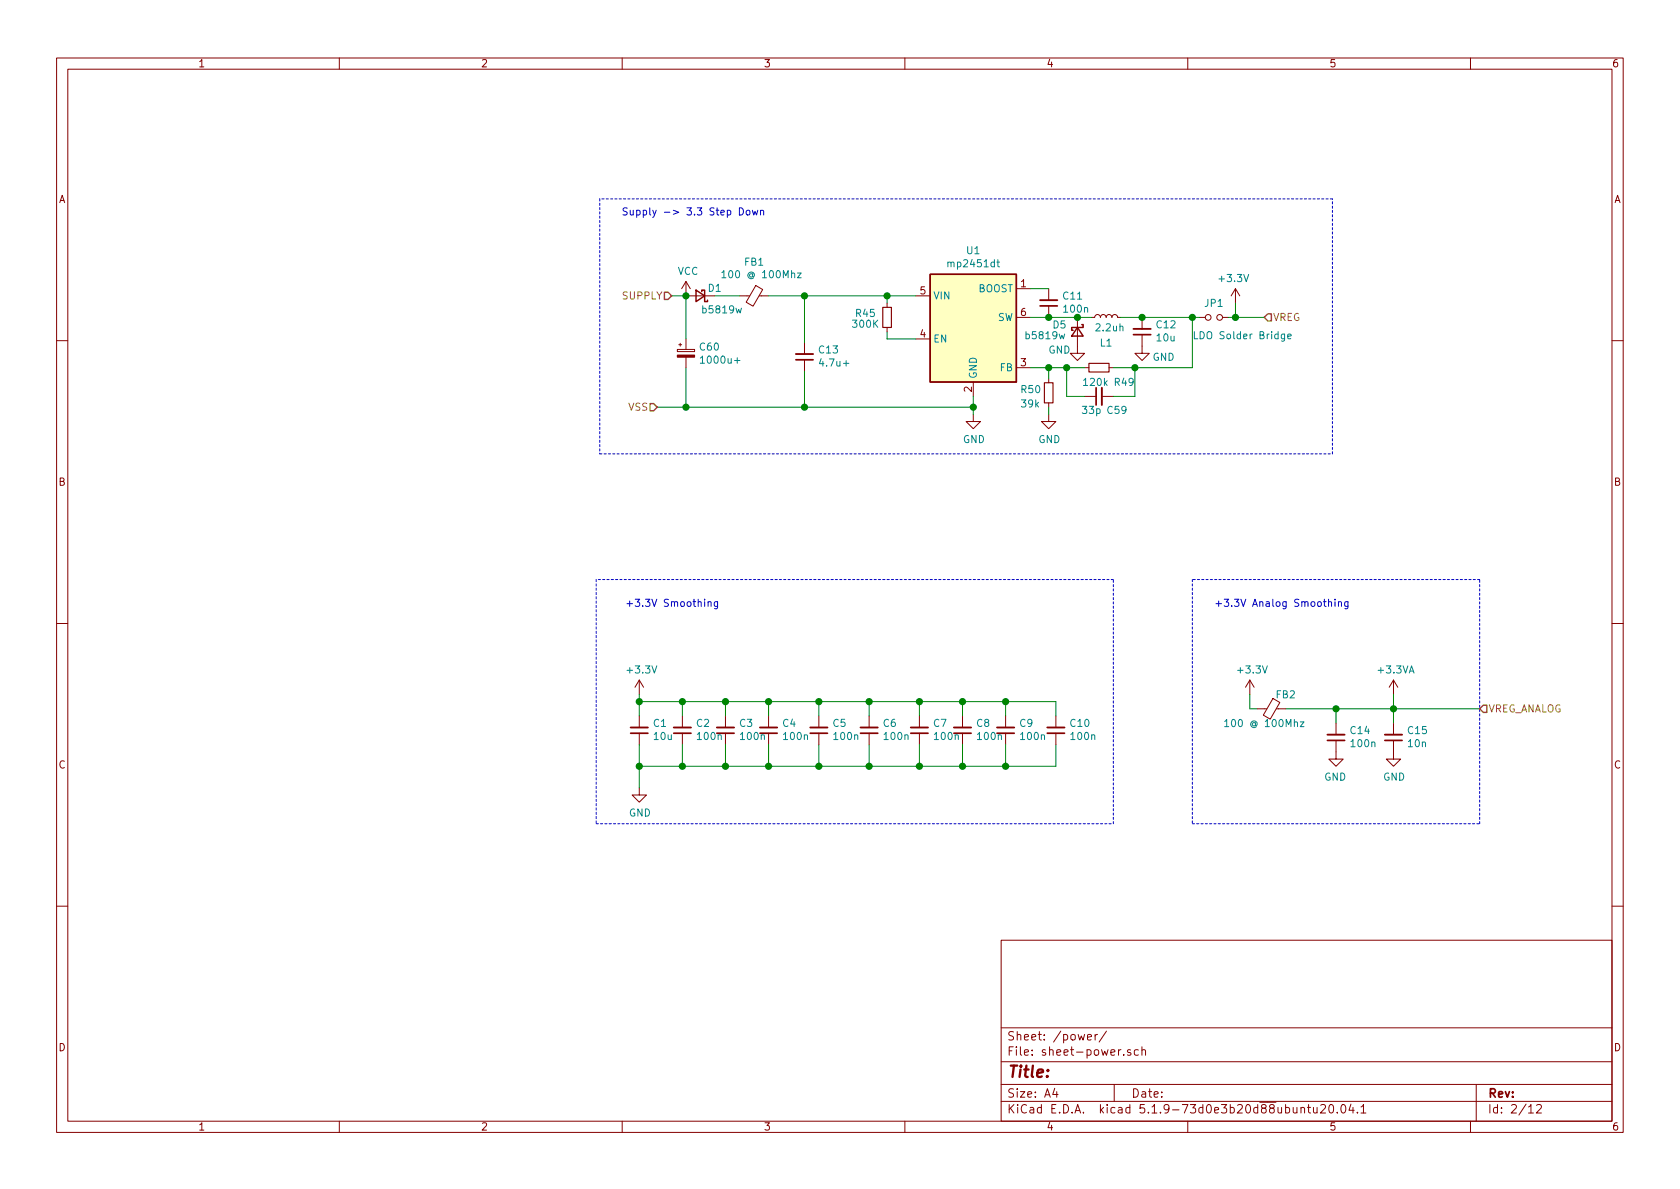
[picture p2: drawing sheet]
EESchema Schematic File Version 4
EELAYER 30 0
EELAYER END
$Descr A4 11693 8268
encoding utf-8
Sheet 2 12
Title ""
Date ""
Rev ""
Comp ""
Comment1 ""
Comment2 ""
Comment3 ""
Comment4 ""
$EndDescr
$Comp
L Device:Ferrite_Bead_Small FB?
U 1 1
P 5250 2050
AR Path="/60239D67" Ref="FB?"  Part="1" 
AR Path="/6020FDCC/60239D67" Ref="FB1"  Part="1" 
F 0 "FB1" V 5013 2050 50  0000 C CNN
F 1 "100 @ 100Mhz" V 5100 2100 50  0000 C CNN
F 2 "Inductor_SMD:L_0805_2012Metric" V 5180 2050 50  0001 C CNN
F 3 "~" H 5250 2050 50  0001 C CNN
	1    5250 2050
	0    1    1    0   
$EndComp
$Comp
L Device:D_Schottky_Small D?
U 1 1
P 4875 2050
AR Path="/60239D6D" Ref="D?"  Part="1" 
AR Path="/6020FDCC/60239D6D" Ref="D1"  Part="1" 
F 0 "D1" H 4775 2000 50  0000 C CNN
F 1 "b5819w" H 4725 2150 50  0000 C CNN
F 2 "Diode_SMD:D_SOD-123" V 4875 2050 50  0001 C CNN
F 3 "~" V 4875 2050 50  0001 C CNN
	1    4875 2050
	-1   0    0    1   
$EndComp
$Comp
L Device:C_Small C?
U 1 1
P 5350 5075
AR Path="/60239D9D" Ref="C?"  Part="1" 
AR Path="/6020FDCC/60239D9D" Ref="C4"  Part="1" 
F 0 "C4" H 5258 5029 50  0000 R CNN
F 1 "100n" H 5258 5120 50  0000 R CNN
F 2 "Capacitor_SMD:C_0402_1005Metric" H 5350 5075 50  0001 C CNN
F 3 "~" H 5350 5075 50  0001 C CNN
	1    5350 5075
	-1   0    0    1   
$EndComp
$Comp
L Device:C_Small C?
U 1 1
P 5700 5075
AR Path="/60239DA3" Ref="C?"  Part="1" 
AR Path="/6020FDCC/60239DA3" Ref="C5"  Part="1" 
F 0 "C5" H 5608 5029 50  0000 R CNN
F 1 "100n" H 5608 5120 50  0000 R CNN
F 2 "Capacitor_SMD:C_0402_1005Metric" H 5700 5075 50  0001 C CNN
F 3 "~" H 5700 5075 50  0001 C CNN
	1    5700 5075
	-1   0    0    1   
$EndComp
$Comp
L Device:C_Small C?
U 1 1
P 6050 5075
AR Path="/60239DA9" Ref="C?"  Part="1" 
AR Path="/6020FDCC/60239DA9" Ref="C6"  Part="1" 
F 0 "C6" H 5958 5029 50  0000 R CNN
F 1 "100n" H 5958 5120 50  0000 R CNN
F 2 "Capacitor_SMD:C_0402_1005Metric" H 6050 5075 50  0001 C CNN
F 3 "~" H 6050 5075 50  0001 C CNN
	1    6050 5075
	-1   0    0    1   
$EndComp
$Comp
L Device:C_Small C?
U 1 1
P 6400 5075
AR Path="/60239DAF" Ref="C?"  Part="1" 
AR Path="/6020FDCC/60239DAF" Ref="C7"  Part="1" 
F 0 "C7" H 6308 5029 50  0000 R CNN
F 1 "100n" H 6308 5120 50  0000 R CNN
F 2 "Capacitor_SMD:C_0402_1005Metric" H 6400 5075 50  0001 C CNN
F 3 "~" H 6400 5075 50  0001 C CNN
	1    6400 5075
	-1   0    0    1   
$EndComp
$Comp
L Device:C_Small C?
U 1 1
P 6700 5075
AR Path="/60239DB5" Ref="C?"  Part="1" 
AR Path="/6020FDCC/60239DB5" Ref="C8"  Part="1" 
F 0 "C8" H 6608 5029 50  0000 R CNN
F 1 "100n" H 6608 5120 50  0000 R CNN
F 2 "Capacitor_SMD:C_0402_1005Metric" H 6700 5075 50  0001 C CNN
F 3 "~" H 6700 5075 50  0001 C CNN
	1    6700 5075
	-1   0    0    1   
$EndComp
$Comp
L Device:C_Small C?
U 1 1
P 7000 5075
AR Path="/60239DBB" Ref="C?"  Part="1" 
AR Path="/6020FDCC/60239DBB" Ref="C9"  Part="1" 
F 0 "C9" H 6908 5029 50  0000 R CNN
F 1 "100n" H 6908 5120 50  0000 R CNN
F 2 "Capacitor_SMD:C_0402_1005Metric" H 7000 5075 50  0001 C CNN
F 3 "~" H 7000 5075 50  0001 C CNN
	1    7000 5075
	-1   0    0    1   
$EndComp
$Comp
L Device:C_Small C?
U 1 1
P 5050 5075
AR Path="/60239DC1" Ref="C?"  Part="1" 
AR Path="/6020FDCC/60239DC1" Ref="C3"  Part="1" 
F 0 "C3" H 4958 5029 50  0000 R CNN
F 1 "100n" H 4958 5120 50  0000 R CNN
F 2 "Capacitor_SMD:C_0402_1005Metric" H 5050 5075 50  0001 C CNN
F 3 "~" H 5050 5075 50  0001 C CNN
	1    5050 5075
	-1   0    0    1   
$EndComp
$Comp
L Device:C_Small C?
U 1 1
P 4750 5075
AR Path="/60239DC7" Ref="C?"  Part="1" 
AR Path="/6020FDCC/60239DC7" Ref="C2"  Part="1" 
F 0 "C2" H 4658 5029 50  0000 R CNN
F 1 "100n" H 4658 5120 50  0000 R CNN
F 2 "Capacitor_SMD:C_0402_1005Metric" H 4750 5075 50  0001 C CNN
F 3 "~" H 4750 5075 50  0001 C CNN
	1    4750 5075
	-1   0    0    1   
$EndComp
$Comp
L Device:C_Small C?
U 1 1
P 4450 5075
AR Path="/60239DCD" Ref="C?"  Part="1" 
AR Path="/6020FDCC/60239DCD" Ref="C1"  Part="1" 
F 0 "C1" H 4358 5029 50  0000 R CNN
F 1 "10u" H 4358 5120 50  0000 R CNN
F 2 "Capacitor_SMD:C_0603_1608Metric" H 4450 5075 50  0001 C CNN
F 3 "~" H 4450 5075 50  0001 C CNN
	1    4450 5075
	-1   0    0    1   
$EndComp
$Comp
L power:+3.3V #PWR?
U 1 1
P 4450 4825
AR Path="/60239DD3" Ref="#PWR?"  Part="1" 
AR Path="/6020FDCC/60239DD3" Ref="#PWR020"  Part="1" 
F 0 "#PWR020" H 4450 4675 50  0001 C CNN
F 1 "+3.3V" H 4465 4998 50  0000 C CNN
F 2 "" H 4450 4825 50  0001 C CNN
F 3 "" H 4450 4825 50  0001 C CNN
	1    4450 4825
	1    0    0    -1  
$EndComp
Wire Wire Line
	4450 4825 4450 4875
Wire Wire Line
	4450 4875 4750 4875
Wire Wire Line
	7000 4875 7000 4975
Connection ~ 4450 4875
Wire Wire Line
	4450 4875 4450 4975
Wire Wire Line
	7000 5175 7000 5325
Wire Wire Line
	7000 5325 6700 5325
Wire Wire Line
	4450 5325 4450 5175
Wire Wire Line
	4750 5175 4750 5325
Connection ~ 4750 5325
Wire Wire Line
	4750 5325 4450 5325
Wire Wire Line
	5050 5175 5050 5325
Connection ~ 5050 5325
Wire Wire Line
	5050 5325 4750 5325
Wire Wire Line
	5350 5175 5350 5325
Connection ~ 5350 5325
Wire Wire Line
	5350 5325 5050 5325
Connection ~ 5700 5325
Wire Wire Line
	5700 5325 5350 5325
Wire Wire Line
	6050 5175 6050 5325
Connection ~ 6050 5325
Wire Wire Line
	6050 5325 5700 5325
Wire Wire Line
	6400 5175 6400 5325
Connection ~ 6400 5325
Wire Wire Line
	6400 5325 6050 5325
Wire Wire Line
	6700 5175 6700 5325
Connection ~ 6700 5325
Wire Wire Line
	6700 5325 6400 5325
Wire Wire Line
	6700 4975 6700 4875
Connection ~ 6700 4875
Wire Wire Line
	6700 4875 7000 4875
Wire Wire Line
	6400 4975 6400 4875
Connection ~ 6400 4875
Wire Wire Line
	6400 4875 6700 4875
Wire Wire Line
	6050 4975 6050 4875
Connection ~ 6050 4875
Wire Wire Line
	6050 4875 6400 4875
Wire Wire Line
	5700 4975 5700 4875
Connection ~ 5700 4875
Wire Wire Line
	5700 4875 6050 4875
Wire Wire Line
	5350 4975 5350 4875
Connection ~ 5350 4875
Wire Wire Line
	5350 4875 5700 4875
Wire Wire Line
	5050 4975 5050 4875
Connection ~ 5050 4875
Wire Wire Line
	5050 4875 5350 4875
Wire Wire Line
	4750 4975 4750 4875
Connection ~ 4750 4875
Wire Wire Line
	4750 4875 5050 4875
Wire Wire Line
	5700 5175 5700 5325
$Comp
L power:GND #PWR?
U 1 1
P 4450 5475
AR Path="/60239E0B" Ref="#PWR?"  Part="1" 
AR Path="/6020FDCC/60239E0B" Ref="#PWR026"  Part="1" 
F 0 "#PWR026" H 4450 5225 50  0001 C CNN
F 1 "GND" H 4455 5302 50  0000 C CNN
F 2 "" H 4450 5475 50  0001 C CNN
F 3 "" H 4450 5475 50  0001 C CNN
	1    4450 5475
	1    0    0    -1  
$EndComp
Wire Wire Line
	4450 5475 4450 5325
Connection ~ 4450 5325
$Comp
L Device:C_Small C?
U 1 1
P 7350 5075
AR Path="/60239E13" Ref="C?"  Part="1" 
AR Path="/6020FDCC/60239E13" Ref="C10"  Part="1" 
F 0 "C10" H 7258 5029 50  0000 R CNN
F 1 "100n" H 7258 5120 50  0000 R CNN
F 2 "Capacitor_SMD:C_0402_1005Metric" H 7350 5075 50  0001 C CNN
F 3 "~" H 7350 5075 50  0001 C CNN
	1    7350 5075
	-1   0    0    1   
$EndComp
Wire Wire Line
	7000 4875 7350 4875
Wire Wire Line
	7350 4875 7350 4975
Connection ~ 7000 4875
Wire Wire Line
	7350 5175 7350 5325
Wire Wire Line
	7350 5325 7000 5325
Connection ~ 7000 5325
$Comp
L power:+3.3V #PWR021
U 1 1
P 8700 4825
F 0 "#PWR021" H 8700 4675 50  0001 C CNN
F 1 "+3.3V" H 8715 4998 50  0000 C CNN
F 2 "" H 8700 4825 50  0001 C CNN
F 3 "" H 8700 4825 50  0001 C CNN
	1    8700 4825
	1    0    0    -1  
$EndComp
$Comp
L Device:Ferrite_Bead_Small FB2
U 1 1
P 8850 4925
F 0 "FB2" V 8750 5025 50  0000 C CNN
F 1 "100 @ 100Mhz" V 8950 4875 50  0000 C CNN
F 2 "Inductor_SMD:L_0805_2012Metric" V 8780 4925 50  0001 C CNN
F 3 "~" H 8850 4925 50  0001 C CNN
	1    8850 4925
	0    1    1    0   
$EndComp
Wire Wire Line
	8700 4825 8700 4925
Wire Wire Line
	8700 4925 8750 4925
$Comp
L Device:C_Small C15
U 1 1
P 9700 5125
F 0 "C15" H 9608 5079 50  0000 R CNN
F 1 "10n" H 9608 5170 50  0000 R CNN
F 2 "Capacitor_SMD:C_0402_1005Metric" H 9700 5125 50  0001 C CNN
F 3 "~" H 9700 5125 50  0001 C CNN
	1    9700 5125
	-1   0    0    1   
$EndComp
$Comp
L Device:C_Small C14
U 1 1
P 9300 5125
F 0 "C14" H 9208 5079 50  0000 R CNN
F 1 "100n" H 9208 5170 50  0000 R CNN
F 2 "Capacitor_SMD:C_0402_1005Metric" H 9300 5125 50  0001 C CNN
F 3 "~" H 9300 5125 50  0001 C CNN
	1    9300 5125
	-1   0    0    1   
$EndComp
Wire Wire Line
	8950 4925 9300 4925
Wire Wire Line
	9700 4925 9700 5025
Wire Wire Line
	9300 4925 9300 5025
Connection ~ 9300 4925
Wire Wire Line
	9300 4925 9700 4925
Wire Wire Line
	9700 4825 9700 4925
Connection ~ 9700 4925
$Comp
L power:GND #PWR024
U 1 1
P 9700 5225
F 0 "#PWR024" H 9700 4975 50  0001 C CNN
F 1 "GND" H 9705 5052 50  0000 C CNN
F 2 "" H 9700 5225 50  0001 C CNN
F 3 "" H 9700 5225 50  0001 C CNN
	1    9700 5225
	1    0    0    -1  
$EndComp
$Comp
L power:GND #PWR023
U 1 1
P 9300 5225
F 0 "#PWR023" H 9300 4975 50  0001 C CNN
F 1 "GND" H 9305 5052 50  0000 C CNN
F 2 "" H 9300 5225 50  0001 C CNN
F 3 "" H 9300 5225 50  0001 C CNN
	1    9300 5225
	-1   0    0    -1  
$EndComp
$Comp
L power:+3.3VA #PWR022
U 1 1
P 9700 4825
F 0 "#PWR022" H 9700 4675 50  0001 C CNN
F 1 "+3.3VA" H 9715 4998 50  0000 C CNN
F 2 "" H 9700 4825 50  0001 C CNN
F 3 "" H 9700 4825 50  0001 C CNN
	1    9700 4825
	1    0    0    -1  
$EndComp
Wire Notes Line
	4150 4025 4150 5725
Wire Notes Line
	4150 5725 7750 5725
Wire Notes Line
	7750 5725 7750 4025
Wire Notes Line
	7750 4025 4150 4025
Wire Notes Line
	8300 4025 8300 5725
Wire Notes Line
	8300 5725 10300 5725
Wire Notes Line
	10300 5725 10300 4025
Wire Notes Line
	10300 4025 8300 4025
Text Notes 4350 4225 0    50   ~ 0
+3.3V Smoothing
Text Notes 8450 4225 0    50   ~ 0
+3.3V Analog Smoothing
Text HLabel 4575 2825 0    50   Input ~ 0
VSS
Text HLabel 4675 2050 0    50   Input ~ 0
SUPPLY
Text HLabel 8800 2200 2    50   Input ~ 0
VREG
Text HLabel 10300 4925 2    50   Input ~ 0
VREG_ANALOG
Wire Wire Line
	9700 4925 10300 4925
$Comp
L Device:R_Small R45
U 1 1
P 6175 2200
F 0 "R45" H 6325 2175 50  0000 C CNN
F 1 "300K" H 6325 2250 50  0000 C CNN
F 2 "Resistor_SMD:R_0402_1005Metric" H 6175 2200 50  0001 C CNN
F 3 "~" H 6175 2200 50  0001 C CNN
	1    6175 2200
	-1   0    0    1   
$EndComp
$Comp
L power:GND #PWR?
U 1 1
P 6775 2875
AR Path="/6019F9C9" Ref="#PWR?"  Part="1" 
AR Path="/6020FDCC/6019F9C9" Ref="#PWR0108"  Part="1" 
F 0 "#PWR0108" H 6775 2625 50  0001 C CNN
F 1 "GND" H 6780 2702 50  0000 C CNN
F 2 "" H 6775 2875 50  0001 C CNN
F 3 "" H 6775 2875 50  0001 C CNN
	1    6775 2875
	1    0    0    -1  
$EndComp
Wire Wire Line
	6775 2750 6775 2825
$Comp
L driva:mp2451dt U1
U 1 1
P 6775 2100
F 0 "U1" H 6775 2467 50  0000 C CNN
F 1 "mp2451dt" H 6775 2376 50  0000 C CNN
F 2 "Package_TO_SOT_SMD:SOT-23-6" H 6975 1450 50  0001 L CIN
F 3 "http://www.ti.com/lit/ds/symlink/lm2734.pdf" H 6675 2200 50  0001 C CNN
	1    6775 2100
	1    0    0    -1  
$EndComp
Wire Wire Line
	6375 2050 6175 2050
Wire Wire Line
	6175 2050 6175 2100
Wire Wire Line
	6175 2300 6175 2350
Wire Wire Line
	6175 2350 6375 2350
$Comp
L Device:C_Small C?
U 1 1
P 7300 2100
AR Path="/601AE9D0" Ref="C?"  Part="1" 
AR Path="/6020FDCC/601AE9D0" Ref="C11"  Part="1" 
F 0 "C11" H 7208 2054 50  0000 R CNN
F 1 "100n" H 7208 2145 50  0000 R CNN
F 2 "Capacitor_SMD:C_0402_1005Metric" H 7300 2100 50  0001 C CNN
F 3 "~" H 7300 2100 50  0001 C CNN
	1    7300 2100
	-1   0    0    1   
$EndComp
Wire Wire Line
	7300 2000 7175 2000
Wire Wire Line
	7175 2200 7300 2200
$Comp
L Device:L_Small L1
U 1 1
P 7700 2200
F 0 "L1" V 7519 2200 50  0000 C CNN
F 1 "2.2uh" V 7625 2175 50  0000 C CNN
F 2 "Inductor_SMD:L_1210_3225Metric" H 7700 2200 50  0001 C CNN
F 3 "~" H 7700 2200 50  0001 C CNN
	1    7700 2200
	0    -1   -1   0   
$EndComp
Wire Wire Line
	7600 2200 7500 2200
Connection ~ 7300 2200
$Comp
L Device:C_Small C?
U 1 1
P 7950 2300
AR Path="/601BB04C" Ref="C?"  Part="1" 
AR Path="/6020FDCC/601BB04C" Ref="C12"  Part="1" 
F 0 "C12" H 7858 2254 50  0000 R CNN
F 1 "10u" H 7858 2345 50  0000 R CNN
F 2 "Capacitor_SMD:C_0402_1005Metric" H 7950 2300 50  0001 C CNN
F 3 "~" H 7950 2300 50  0001 C CNN
	1    7950 2300
	-1   0    0    1   
$EndComp
$Comp
L power:GND #PWR?
U 1 1
P 7950 2400
AR Path="/601BB33F" Ref="#PWR?"  Part="1" 
AR Path="/6020FDCC/601BB33F" Ref="#PWR025"  Part="1" 
F 0 "#PWR025" H 7950 2150 50  0001 C CNN
F 1 "GND" H 8100 2325 50  0000 C CNN
F 2 "" H 7950 2400 50  0001 C CNN
F 3 "" H 7950 2400 50  0001 C CNN
	1    7950 2400
	1    0    0    -1  
$EndComp
Wire Wire Line
	7800 2200 7950 2200
$Comp
L Device:R_Small R50
U 1 1
P 7300 2725
F 0 "R50" H 7100 2750 50  0000 L CNN
F 1 "39k" H 7100 2650 50  0000 L CNN
F 2 "Resistor_SMD:R_0402_1005Metric" H 7300 2725 50  0001 C CNN
F 3 "~" H 7300 2725 50  0001 C CNN
	1    7300 2725
	1    0    0    -1  
$EndComp
Wire Wire Line
	7175 2550 7300 2550
Wire Wire Line
	7300 2550 7300 2625
$Comp
L power:GND #PWR?
U 1 1
P 7300 2875
AR Path="/601C408C" Ref="#PWR?"  Part="1" 
AR Path="/6020FDCC/601C408C" Ref="#PWR0113"  Part="1" 
F 0 "#PWR0113" H 7300 2625 50  0001 C CNN
F 1 "GND" H 7305 2702 50  0000 C CNN
F 2 "" H 7300 2875 50  0001 C CNN
F 3 "" H 7300 2875 50  0001 C CNN
	1    7300 2875
	1    0    0    -1  
$EndComp
Wire Wire Line
	7300 2875 7300 2825
$Comp
L Device:R_Small R49
U 1 1
P 7650 2550
F 0 "R49" V 7750 2725 50  0000 C CNN
F 1 "120k" V 7750 2525 50  0000 C CNN
F 2 "Resistor_SMD:R_0402_1005Metric" H 7650 2550 50  0001 C CNN
F 3 "~" H 7650 2550 50  0001 C CNN
	1    7650 2550
	0    1    1    0   
$EndComp
$Comp
L Device:C_Small C?
U 1 1
P 7650 2750
AR Path="/601C8339" Ref="C?"  Part="1" 
AR Path="/6020FDCC/601C8339" Ref="C59"  Part="1" 
F 0 "C59" V 7550 2700 50  0000 R CNN
F 1 "33p" V 7550 2875 50  0000 R CNN
F 2 "Capacitor_SMD:C_0402_1005Metric" H 7650 2750 50  0001 C CNN
F 3 "~" H 7650 2750 50  0001 C CNN
	1    7650 2750
	0    -1   -1   0   
$EndComp
Wire Wire Line
	7750 2550 7900 2550
Wire Wire Line
	8300 2550 8300 2200
Wire Wire Line
	8300 2200 7950 2200
Connection ~ 7950 2200
Wire Wire Line
	7550 2550 7425 2550
Connection ~ 7300 2550
Wire Wire Line
	7550 2750 7425 2750
Wire Wire Line
	7425 2750 7425 2550
Connection ~ 7425 2550
Wire Wire Line
	7425 2550 7300 2550
Wire Wire Line
	7750 2750 7900 2750
Wire Wire Line
	7900 2750 7900 2550
Connection ~ 7900 2550
Wire Wire Line
	7900 2550 8300 2550
$Comp
L power:+3.3V #PWR?
U 1 1
P 8600 2100
AR Path="/601D76CA" Ref="#PWR?"  Part="1" 
AR Path="/6020FDCC/601D76CA" Ref="#PWR018"  Part="1" 
F 0 "#PWR018" H 8600 1950 50  0001 C CNN
F 1 "+3.3V" H 8615 2273 50  0000 C CNN
F 2 "" H 8600 2100 50  0001 C CNN
F 3 "" H 8600 2100 50  0001 C CNN
	1    8600 2100
	-1   0    0    -1  
$EndComp
Wire Wire Line
	8600 2200 8600 2100
$Comp
L Device:C_Small C?
U 1 1
P 5600 2475
AR Path="/601DD9A1" Ref="C?"  Part="1" 
AR Path="/6020FDCC/601DD9A1" Ref="C13"  Part="1" 
F 0 "C13" H 5508 2429 50  0000 R CNN
F 1 "4.7u+" H 5508 2520 50  0000 R CNN
F 2 "Capacitor_SMD:C_0805_2012Metric" H 5600 2475 50  0001 C CNN
F 3 "~" H 5600 2475 50  0001 C CNN
	1    5600 2475
	-1   0    0    1   
$EndComp
Connection ~ 6175 2050
Wire Wire Line
	8800 2200 8600 2200
Wire Wire Line
	4975 2050 5150 2050
Wire Wire Line
	6775 2825 5600 2825
Wire Wire Line
	5600 2825 5600 2575
Connection ~ 6775 2825
Wire Wire Line
	6775 2825 6775 2875
Wire Wire Line
	5350 2050 5600 2050
Wire Wire Line
	5600 2375 5600 2050
Connection ~ 5600 2050
Wire Wire Line
	5600 2050 6175 2050
$Comp
L Device:D_Schottky_Small D?
U 1 1
P 7500 2300
AR Path="/6020FA90" Ref="D?"  Part="1" 
AR Path="/6020FDCC/6020FA90" Ref="D5"  Part="1" 
F 0 "D5" V 7450 2175 50  0000 C CNN
F 1 "b5819w" V 7525 2075 50  0000 C CNN
F 2 "Diode_SMD:D_SOD-123" V 7500 2300 50  0001 C CNN
F 3 "~" V 7500 2300 50  0001 C CNN
	1    7500 2300
	0    1    1    0   
$EndComp
Connection ~ 7500 2200
Wire Wire Line
	7500 2200 7300 2200
$Comp
L power:GND #PWR?
U 1 1
P 7500 2400
AR Path="/60210139" Ref="#PWR?"  Part="1" 
AR Path="/6020FDCC/60210139" Ref="#PWR019"  Part="1" 
F 0 "#PWR019" H 7500 2150 50  0001 C CNN
F 1 "GND" H 7375 2375 50  0000 C CNN
F 2 "" H 7500 2400 50  0001 C CNN
F 3 "" H 7500 2400 50  0001 C CNN
	1    7500 2400
	1    0    0    -1  
$EndComp
Wire Wire Line
	4575 2825 4775 2825
Connection ~ 5600 2825
Wire Notes Line
	4175 3150 9275 3150
Wire Notes Line
	9275 3150 9275 1375
Wire Notes Line
	9275 1375 4175 1375
Wire Notes Line
	4175 1375 4175 3150
Text Notes 4325 1500 0    50   ~ 0
Supply -> 3.3 Step Down
Wire Wire Line
	4675 2050 4775 2050
$Comp
L power:VCC #PWR0114
U 1 1
P 4775 2050
F 0 "#PWR0114" H 4775 1900 50  0001 C CNN
F 1 "VCC" H 4790 2223 50  0000 C CNN
F 2 "" H 4775 2050 50  0001 C CNN
F 3 "" H 4775 2050 50  0001 C CNN
	1    4775 2050
	1    0    0    -1  
$EndComp
Connection ~ 4775 2050
$Comp
L Device:CP_Small C60
U 1 1
P 4775 2450
F 0 "C60" H 4863 2496 50  0000 L CNN
F 1 "1000u+" H 4863 2405 50  0000 L CNN
F 2 "Capacitor_THT:CP_Radial_D8.0mm_P5.00mm" H 4775 2450 50  0001 C CNN
F 3 "~" H 4775 2450 50  0001 C CNN
	1    4775 2450
	1    0    0    -1  
$EndComp
Wire Wire Line
	4775 2350 4775 2050
Wire Wire Line
	4775 2550 4775 2825
Connection ~ 4775 2825
Wire Wire Line
	4775 2825 5600 2825
$Comp
L Device:Jumper_NO_Small JP1
U 1 1
P 8450 2200
F 0 "JP1" H 8450 2300 50  0000 C CNN
F 1 "LDO Solder Bridge" H 8650 2075 50  0000 C CNN
F 2 "Jumper:SolderJumper-2_P1.3mm_Bridged_Pad1.0x1.5mm" H 8450 2200 50  0001 C CNN
F 3 "~" H 8450 2200 50  0001 C CNN
	1    8450 2200
	1    0    0    -1  
$EndComp
Wire Wire Line
	8550 2200 8600 2200
Connection ~ 8600 2200
Wire Wire Line
	8350 2200 8300 2200
Connection ~ 8300 2200
$EndSCHEMATC
